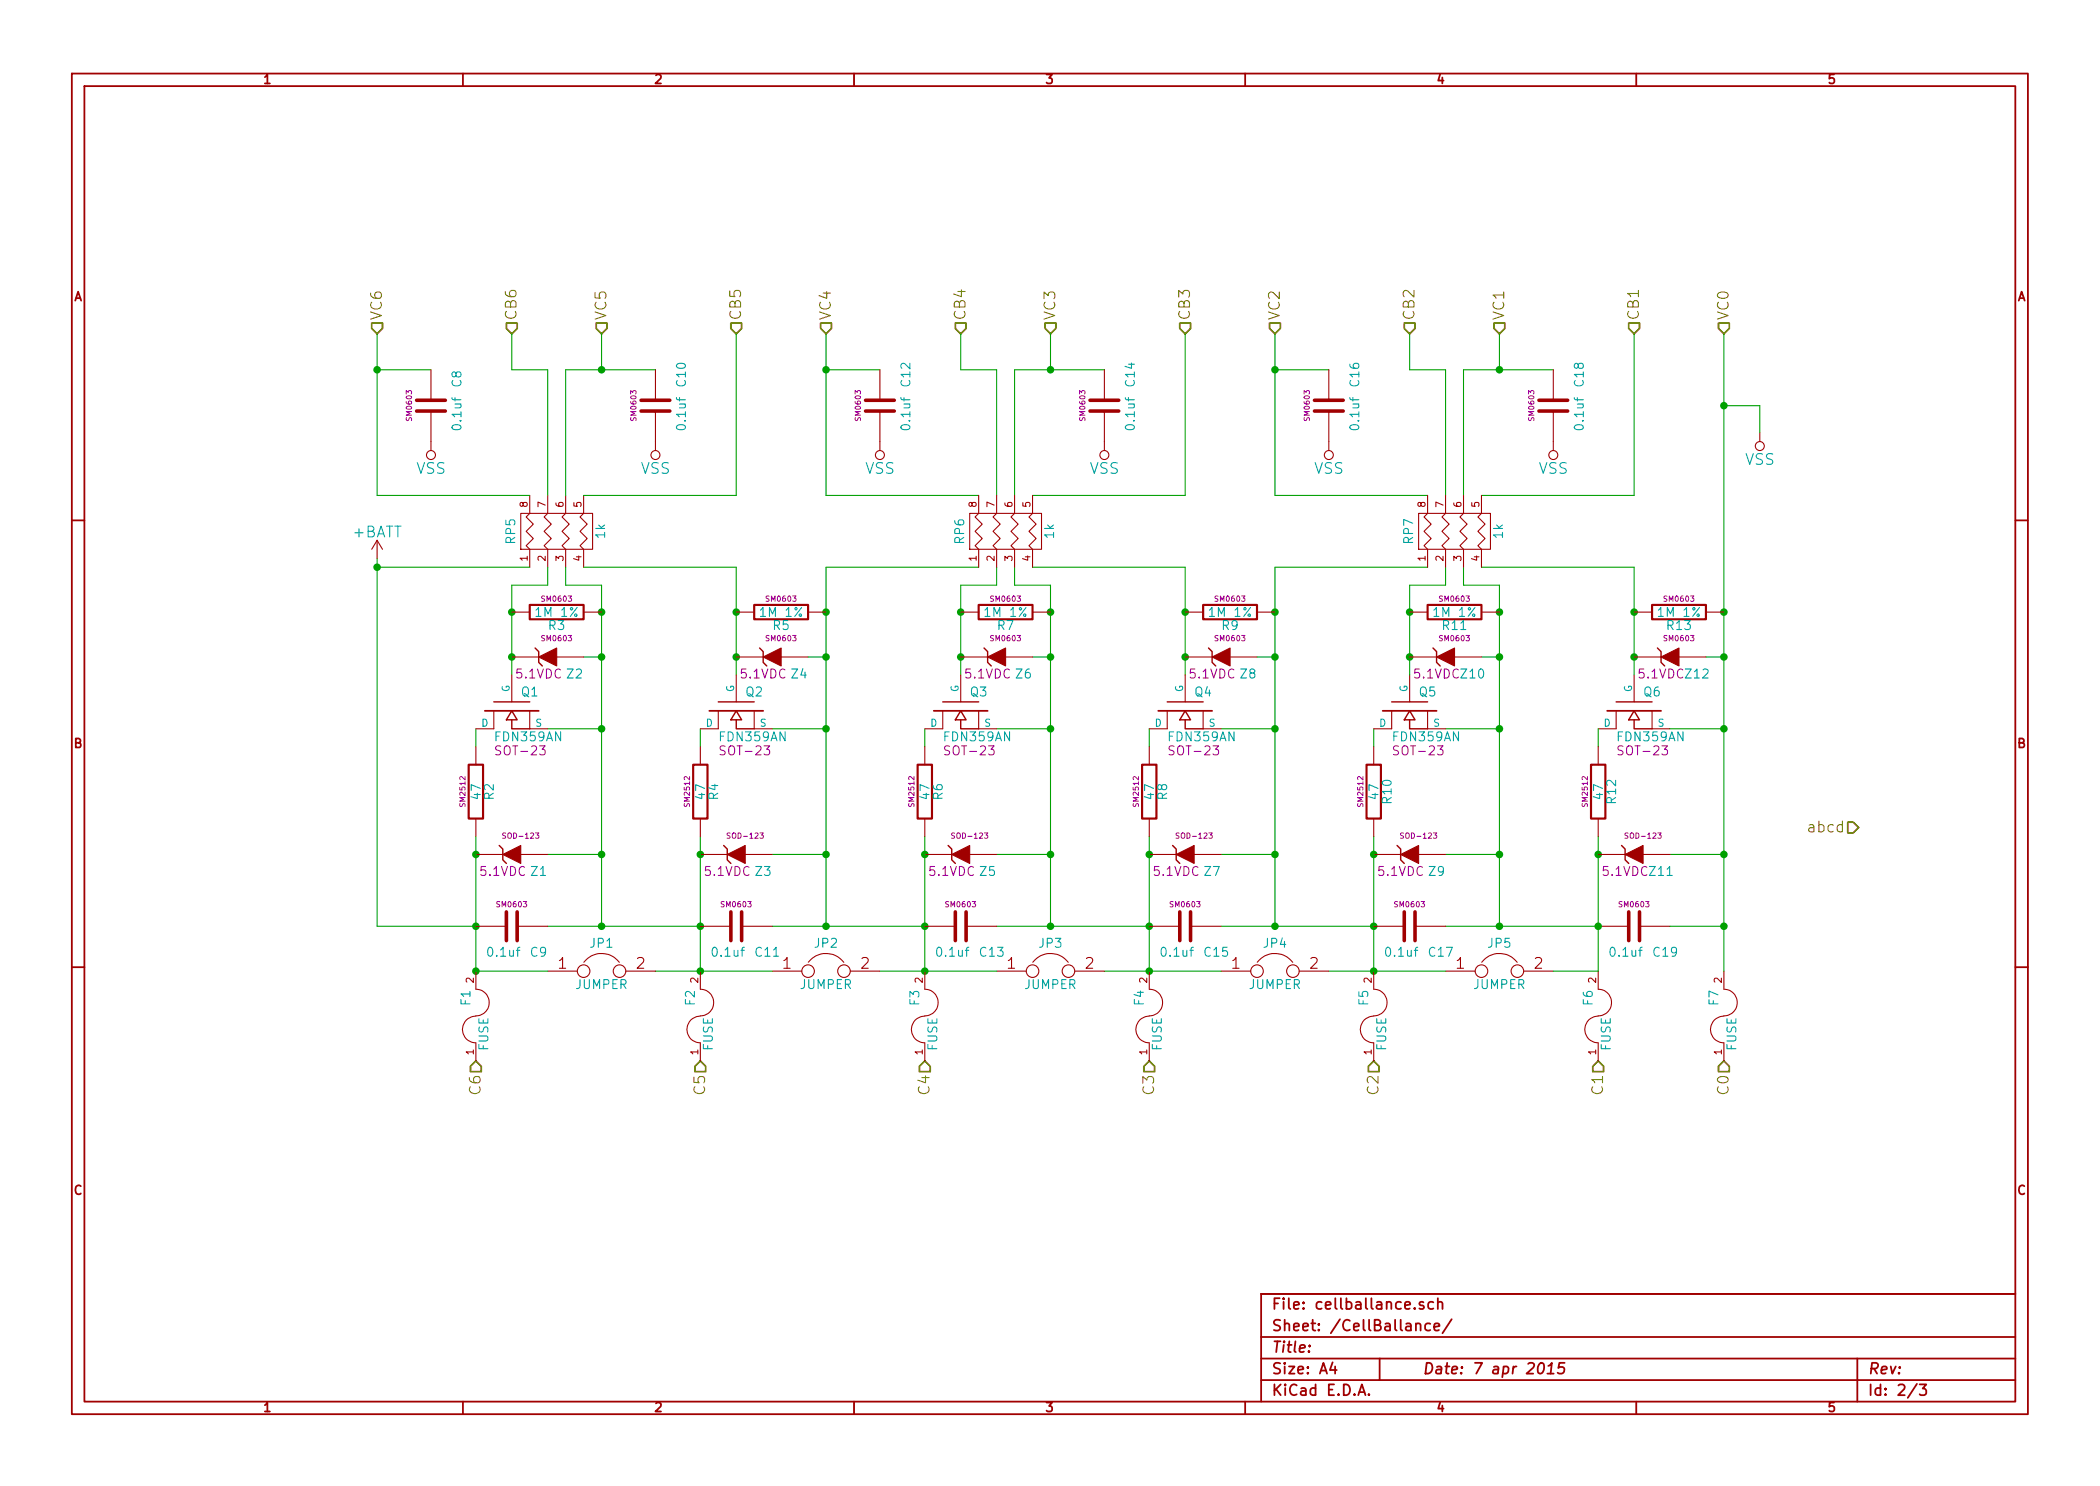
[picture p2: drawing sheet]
EESchema Schematic File Version 2
LIBS:power
LIBS:74xgxx
LIBS:74xx
LIBS:ac-dc
LIBS:actel
LIBS:adc-dac
LIBS:analog_switches
LIBS:atmel
LIBS:audio
LIBS:brooktre
LIBS:cmos4000
LIBS:cmos_ieee
LIBS:conn
LIBS:contrib
LIBS:cypress
LIBS:dc-dc
LIBS:device
LIBS:digital-audio
LIBS:display
LIBS:dsp
LIBS:elec-unifil
LIBS:ftdi
LIBS:gennum
LIBS:graphic
LIBS:hc11
LIBS:intel
LIBS:interface
LIBS:ir
LIBS:linear
LIBS:logo
LIBS:memory
LIBS:microchip
LIBS:microchip_pic10mcu
LIBS:microchip_pic12mcu
LIBS:microchip_pic16mcu
LIBS:microchip_pic18mcu
LIBS:microchip_pic32mcu
LIBS:microcontrollers
LIBS:motor_drivers
LIBS:motorola
LIBS:msp430
LIBS:nordicsemi
LIBS:nxp_armmcu
LIBS:onsemi
LIBS:opto
LIBS:philips
LIBS:powerint
LIBS:pspice
LIBS:references
LIBS:regul
LIBS:relays
LIBS:rfcom
LIBS:sensors
LIBS:silabs
LIBS:siliconi
LIBS:special
LIBS:stm8
LIBS:stm32
LIBS:supertex
LIBS:switches
LIBS:texas
LIBS:transf
LIBS:transistors
LIBS:ttl_ieee
LIBS:valves
LIBS:video
LIBS:xilinx
LIBS:bq76pl536a
LIBS:BMS-cache
EELAYER 27 0
EELAYER END
$Descr A4 11693 8268
encoding utf-8
Sheet 2 3
Title ""
Date "7 apr 2015"
Rev ""
Comp ""
Comment1 ""
Comment2 ""
Comment3 ""
Comment4 ""
$EndDescr
Text HLabel 2100 1850 1    60   Input ~ 0
VC6
Text HLabel 2850 1850 1    60   Input ~ 0
CB6
Text HLabel 3350 1850 1    60   Input ~ 0
VC5
Text HLabel 4100 1850 1    60   Input ~ 0
CB5
Text HLabel 4600 1850 1    60   Input ~ 0
VC4
Text HLabel 5350 1850 1    60   Input ~ 0
CB4
Text HLabel 5850 1850 1    60   Input ~ 0
VC3
Text HLabel 6600 1850 1    60   Input ~ 0
CB3
Text HLabel 7100 1850 1    60   Input ~ 0
VC2
Text HLabel 7850 1850 1    60   Input ~ 0
CB2
Text HLabel 8350 1850 1    60   Input ~ 0
VC1
Text HLabel 9100 1850 1    60   Input ~ 0
CB1
Text HLabel 9600 1850 1    60   Input ~ 0
VC0
Text HLabel 2650 5900 3    60   Input ~ 0
C6
Text HLabel 3900 5900 3    60   Input ~ 0
C5
Text HLabel 5150 5900 3    60   Input ~ 0
C4
Text HLabel 6400 5900 3    60   Input ~ 0
C3
Text HLabel 7650 5900 3    60   Input ~ 0
C2
Text HLabel 8900 5900 3    60   Input ~ 0
C1
$Comp
L MOS_N Q6
U 1 1
P 9100 3950
F 0 "Q6" V 9000 3900 50  0000 R CNN
F 1 "FDN359AN" V 9250 4050 50  0000 R CNN
F 2 "SOT-23" V 9300 4050 50  0000 R TNN
F 3 "" H 9100 3950 60  0000 C CNN
	1    9100 3950
	0    -1   1    0   
$EndComp
$Comp
L C C19
U 1 1
P 9100 5150
F 0 "C19" V 9250 5050 50  0000 R CNN
F 1 "0.1uf" V 9250 5100 50  0000 L CNN
F 2 "SM0603" V 9000 5150 30  0000 C BNN
F 3 "" H 9100 5150 60  0000 C CNN
F 4 "50V" H 9100 5150 60  0001 C CNN "Rating"
	1    9100 5150
	0    -1   1    0   
$EndComp
$Comp
L VSS #PWR14
U 1 1
P 8650 2450
F 0 "#PWR14" H 8650 2300 60  0001 C CNN
F 1 "VSS" H 8650 2600 60  0000 C CNN
F 2 "" H 8650 2450 60  0000 C CNN
F 3 "" H 8650 2450 60  0000 C CNN
	1    8650 2450
	1    0    0    1   
$EndComp
Text HLabel 9600 5900 3    60   Input ~ 0
C0
Wire Wire Line
	9600 3650 9500 3650
Connection ~ 9600 3400
Wire Wire Line
	9600 4050 9300 4050
Connection ~ 9600 3650
Connection ~ 9100 3650
Connection ~ 9100 3400
Wire Wire Line
	8900 4050 8900 4150
Wire Wire Line
	8900 4650 8900 5400
Wire Wire Line
	9600 4750 9300 4750
Connection ~ 9600 4050
Wire Wire Line
	9600 5150 9300 5150
Connection ~ 9600 4750
Connection ~ 8900 4750
Wire Wire Line
	8350 3650 8250 3650
Connection ~ 8350 3400
Wire Wire Line
	8350 4050 8050 4050
Connection ~ 8350 3650
Connection ~ 7850 3650
Connection ~ 7850 3400
Wire Wire Line
	7650 4050 7650 4150
Wire Wire Line
	8350 4750 8050 4750
Connection ~ 8350 4050
Wire Wire Line
	8150 2050 8650 2050
Connection ~ 8350 4750
Connection ~ 7650 4750
Connection ~ 8900 5150
Connection ~ 9600 5150
Wire Wire Line
	7850 1850 7850 2050
Wire Wire Line
	8350 1850 8350 2050
Wire Wire Line
	9100 1850 9100 2750
Wire Wire Line
	8350 3250 8350 5150
$Comp
L FUSE F7
U 1 1
P 9600 5650
F 0 "F7" H 9700 5700 50  0000 C CNN
F 1 "FUSE" H 9500 5600 50  0000 C CNN
F 2 "" H 9600 5650 60  0000 C CNN
F 3 "" H 9600 5650 60  0000 C CNN
	1    9600 5650
	0    -1   -1   0   
$EndComp
$Comp
L FUSE F6
U 1 1
P 8900 5650
F 0 "F6" H 9000 5700 50  0000 C CNN
F 1 "FUSE" H 8800 5600 50  0000 C CNN
F 2 "" H 8900 5650 60  0000 C CNN
F 3 "" H 8900 5650 60  0000 C CNN
	1    8900 5650
	0    -1   -1   0   
$EndComp
$Comp
L JUMPER JP5
U 1 1
P 8350 5400
F 0 "JP5" H 8350 5550 50  0000 C CNN
F 1 "JUMPER" H 8350 5320 50  0000 C CNN
F 2 "" H 8350 5400 60  0000 C CNN
F 3 "" H 8350 5400 60  0000 C CNN
	1    8350 5400
	1    0    0    -1  
$EndComp
$Comp
L ZENER Z11
U 1 1
P 9100 4750
F 0 "Z11" H 8950 4650 50  0000 C CNN
F 1 "ZENER" H 9450 4700 50  0001 C CNN
F 2 "SOD-123" H 9050 4850 30  0000 C CNN
F 3 "" H 9100 4750 60  0000 C CNN
F 4 "5.1VDC" H 9150 4650 50  0000 C CNN "Rating"
	1    9100 4750
	-1   0    0    -1  
$EndComp
$Comp
L C C18
U 1 1
P 8650 2250
F 0 "C18" V 8800 2150 50  0000 R CNN
F 1 "0.1uf" V 8800 2200 50  0000 L CNN
F 2 "SM0603" V 8550 2250 30  0000 C BNN
F 3 "" H 8650 2250 60  0000 C CNN
F 4 "50V" H 8650 2250 60  0001 C CNN "Rating"
	1    8650 2250
	1    0    0    1   
$EndComp
$Comp
L MOS_N Q5
U 1 1
P 7850 3950
F 0 "Q5" V 7750 3900 50  0000 R CNN
F 1 "FDN359AN" V 8000 4050 50  0000 R CNN
F 2 "SOT-23" V 8050 4050 50  0000 R TNN
F 3 "" H 7850 3950 60  0000 C CNN
	1    7850 3950
	0    -1   1    0   
$EndComp
$Comp
L ZENER Z9
U 1 1
P 7850 4750
F 0 "Z9" H 7700 4650 50  0000 C CNN
F 1 "ZENER" H 8200 4700 50  0001 C CNN
F 2 "SOD-123" H 7800 4850 30  0000 C CNN
F 3 "" H 7850 4750 60  0000 C CNN
F 4 "5.1VDC" H 7900 4650 50  0000 C CNN "Rating"
	1    7850 4750
	-1   0    0    -1  
$EndComp
Connection ~ 7650 5150
Connection ~ 7650 5400
Wire Wire Line
	8050 5150 8900 5150
$Comp
L FUSE F5
U 1 1
P 7650 5650
F 0 "F5" H 7750 5700 50  0000 C CNN
F 1 "FUSE" H 7550 5600 50  0000 C CNN
F 2 "" H 7650 5650 60  0000 C CNN
F 3 "" H 7650 5650 60  0000 C CNN
	1    7650 5650
	0    -1   -1   0   
$EndComp
Wire Wire Line
	7650 4650 7650 5400
Connection ~ 8350 5150
$Comp
L VSS #PWR13
U 1 1
P 7400 2450
F 0 "#PWR13" H 7400 2300 60  0001 C CNN
F 1 "VSS" H 7400 2600 60  0000 C CNN
F 2 "" H 7400 2450 60  0000 C CNN
F 3 "" H 7400 2450 60  0000 C CNN
	1    7400 2450
	1    0    0    1   
$EndComp
Wire Wire Line
	6600 3150 6600 3750
Wire Wire Line
	7100 3650 7000 3650
Connection ~ 7100 3400
Wire Wire Line
	7100 4050 6800 4050
Connection ~ 7100 3650
Connection ~ 6600 3650
Connection ~ 6600 3400
Wire Wire Line
	6400 4050 6400 4150
Wire Wire Line
	7100 4750 6800 4750
Connection ~ 7100 4050
Wire Wire Line
	7100 2050 7400 2050
Connection ~ 7100 4750
Connection ~ 6400 4750
Wire Wire Line
	6600 1850 6600 2750
Wire Wire Line
	7100 1850 7100 2750
Wire Wire Line
	7100 3150 7100 5150
$Comp
L MOS_N Q4
U 1 1
P 6600 3950
F 0 "Q4" V 6500 3900 50  0000 R CNN
F 1 "FDN359AN" V 6750 4050 50  0000 R CNN
F 2 "SOT-23" V 6800 4050 50  0000 R TNN
F 3 "" H 6600 3950 60  0000 C CNN
	1    6600 3950
	0    -1   1    0   
$EndComp
$Comp
L ZENER Z7
U 1 1
P 6600 4750
F 0 "Z7" H 6450 4650 50  0000 C CNN
F 1 "ZENER" H 6950 4700 50  0001 C CNN
F 2 "SOD-123" H 6550 4850 30  0000 C CNN
F 3 "" H 6600 4750 60  0000 C CNN
F 4 "5.1VDC" H 6650 4650 50  0000 C CNN "Rating"
	1    6600 4750
	-1   0    0    -1  
$EndComp
Connection ~ 6400 5150
Connection ~ 6400 5400
Wire Wire Line
	6800 5150 7650 5150
$Comp
L FUSE F4
U 1 1
P 6400 5650
F 0 "F4" H 6500 5700 50  0000 C CNN
F 1 "FUSE" H 6300 5600 50  0000 C CNN
F 2 "" H 6400 5650 60  0000 C CNN
F 3 "" H 6400 5650 60  0000 C CNN
	1    6400 5650
	0    -1   -1   0   
$EndComp
Wire Wire Line
	6400 4650 6400 5400
Connection ~ 7100 5150
$Comp
L VSS #PWR12
U 1 1
P 6150 2450
F 0 "#PWR12" H 6150 2300 60  0001 C CNN
F 1 "VSS" H 6150 2600 60  0000 C CNN
F 2 "" H 6150 2450 60  0000 C CNN
F 3 "" H 6150 2450 60  0000 C CNN
	1    6150 2450
	1    0    0    1   
$EndComp
Wire Wire Line
	5350 3250 5350 3750
Wire Wire Line
	5850 3650 5750 3650
Connection ~ 5850 3400
Wire Wire Line
	5850 4050 5550 4050
Connection ~ 5850 3650
Connection ~ 5350 3650
Connection ~ 5350 3400
Wire Wire Line
	5150 4050 5150 4150
Wire Wire Line
	5850 4750 5550 4750
Connection ~ 5850 4050
Wire Wire Line
	5650 2050 6150 2050
Connection ~ 5850 4750
Connection ~ 5150 4750
Wire Wire Line
	5350 1850 5350 2050
Wire Wire Line
	5850 1850 5850 2050
Wire Wire Line
	5850 3250 5850 5150
$Comp
L MOS_N Q3
U 1 1
P 5350 3950
F 0 "Q3" V 5250 3900 50  0000 R CNN
F 1 "FDN359AN" V 5500 4050 50  0000 R CNN
F 2 "SOT-23" V 5550 4050 50  0000 R TNN
F 3 "" H 5350 3950 60  0000 C CNN
	1    5350 3950
	0    -1   1    0   
$EndComp
$Comp
L ZENER Z5
U 1 1
P 5350 4750
F 0 "Z5" H 5200 4650 50  0000 C CNN
F 1 "ZENER" H 5700 4700 50  0001 C CNN
F 2 "SOD-123" H 5300 4850 30  0000 C CNN
F 3 "" H 5350 4750 60  0000 C CNN
F 4 "5.1VDC" H 5400 4650 50  0000 C CNN "Rating"
	1    5350 4750
	-1   0    0    -1  
$EndComp
Connection ~ 5150 5150
Connection ~ 5150 5400
Wire Wire Line
	5550 5150 6400 5150
$Comp
L FUSE F3
U 1 1
P 5150 5650
F 0 "F3" H 5250 5700 50  0000 C CNN
F 1 "FUSE" H 5050 5600 50  0000 C CNN
F 2 "" H 5150 5650 60  0000 C CNN
F 3 "" H 5150 5650 60  0000 C CNN
	1    5150 5650
	0    -1   -1   0   
$EndComp
Wire Wire Line
	5150 4650 5150 5400
Connection ~ 5850 5150
$Comp
L VSS #PWR11
U 1 1
P 4900 2450
F 0 "#PWR11" H 4900 2300 60  0001 C CNN
F 1 "VSS" H 4900 2600 60  0000 C CNN
F 2 "" H 4900 2450 60  0000 C CNN
F 3 "" H 4900 2450 60  0000 C CNN
	1    4900 2450
	1    0    0    1   
$EndComp
Wire Wire Line
	4100 3150 4100 3750
Wire Wire Line
	4600 3650 4500 3650
Connection ~ 4600 3400
Wire Wire Line
	4600 4050 4300 4050
Connection ~ 4600 3650
Connection ~ 4100 3650
Connection ~ 4100 3400
Wire Wire Line
	3900 4050 3900 4150
Wire Wire Line
	4600 4750 4300 4750
Connection ~ 4600 4050
Wire Wire Line
	4600 2050 4900 2050
Connection ~ 4600 4750
Connection ~ 3900 4750
Wire Wire Line
	4100 1850 4100 2750
Wire Wire Line
	4600 1850 4600 2750
Wire Wire Line
	4600 3150 4600 5150
$Comp
L MOS_N Q2
U 1 1
P 4100 3950
F 0 "Q2" V 4000 3900 50  0000 R CNN
F 1 "FDN359AN" V 4250 4050 50  0000 R CNN
F 2 "SOT-23" V 4300 4050 50  0000 R TNN
F 3 "" H 4100 3950 60  0000 C CNN
	1    4100 3950
	0    -1   1    0   
$EndComp
$Comp
L ZENER Z3
U 1 1
P 4100 4750
F 0 "Z3" H 3950 4650 50  0000 C CNN
F 1 "ZENER" H 4450 4700 50  0001 C CNN
F 2 "SOD-123" H 4050 4850 30  0000 C CNN
F 3 "" H 4100 4750 60  0000 C CNN
F 4 "5.1VDC" H 4150 4650 50  0000 C CNN "Rating"
	1    4100 4750
	-1   0    0    -1  
$EndComp
Connection ~ 3900 5150
Connection ~ 3900 5400
Wire Wire Line
	4300 5150 5150 5150
$Comp
L FUSE F2
U 1 1
P 3900 5650
F 0 "F2" H 4000 5700 50  0000 C CNN
F 1 "FUSE" H 3800 5600 50  0000 C CNN
F 2 "" H 3900 5650 60  0000 C CNN
F 3 "" H 3900 5650 60  0000 C CNN
	1    3900 5650
	0    -1   -1   0   
$EndComp
Wire Wire Line
	3900 4650 3900 5400
Connection ~ 4600 5150
$Comp
L VSS #PWR10
U 1 1
P 3650 2450
F 0 "#PWR10" H 3650 2300 60  0001 C CNN
F 1 "VSS" H 3650 2600 60  0000 C CNN
F 2 "" H 3650 2450 60  0000 C CNN
F 3 "" H 3650 2450 60  0000 C CNN
	1    3650 2450
	1    0    0    1   
$EndComp
Wire Wire Line
	2850 3250 2850 3750
Wire Wire Line
	3350 3650 3250 3650
Connection ~ 3350 3400
Wire Wire Line
	3350 4050 3050 4050
Connection ~ 3350 3650
Connection ~ 2850 3650
Connection ~ 2850 3400
Wire Wire Line
	2650 4050 2650 4150
Wire Wire Line
	3350 4750 3050 4750
Connection ~ 3350 4050
Wire Wire Line
	3150 2050 3650 2050
Connection ~ 3350 4750
Connection ~ 2650 4750
Wire Wire Line
	2850 1850 2850 2050
Wire Wire Line
	3350 1850 3350 2050
Wire Wire Line
	3350 3250 3350 5150
$Comp
L R R3
U 1 1
P 3100 3400
F 0 "R3" V 3180 3400 50  0000 C CNN
F 1 "1M 1%" V 3107 3401 50  0000 C CNN
F 2 "SM0603" V 3030 3400 30  0000 C CNN
F 3 "" H 3100 3400 30  0000 C CNN
	1    3100 3400
	0    -1   1    0   
$EndComp
$Comp
L ZENER Z2
U 1 1
P 3050 3650
F 0 "Z2" H 2900 3550 50  0000 C CNN
F 1 "ZENER" H 3400 3600 50  0001 C CNN
F 2 "SM0603" H 3000 3750 30  0000 C CNN
F 3 "" H 3050 3650 60  0000 C CNN
F 4 "5.1VDC" H 3100 3550 50  0000 C CNN "Rating"
	1    3050 3650
	-1   0    0    -1  
$EndComp
$Comp
L MOS_N Q1
U 1 1
P 2850 3950
F 0 "Q1" V 2750 3900 50  0000 R CNN
F 1 "FDN359AN" V 3000 4050 50  0000 R CNN
F 2 "SOT-23" V 3050 4050 50  0000 R TNN
F 3 "" H 2850 3950 60  0000 C CNN
	1    2850 3950
	0    -1   1    0   
$EndComp
$Comp
L R R2
U 1 1
P 2650 4400
F 0 "R2" V 2730 4400 50  0000 C CNN
F 1 "47" V 2657 4401 50  0000 C CNN
F 2 "SM2512" V 2580 4400 30  0000 C CNN
F 3 "" H 2650 4400 30  0000 C CNN
	1    2650 4400
	1    0    0    1   
$EndComp
$Comp
L ZENER Z1
U 1 1
P 2850 4750
F 0 "Z1" H 2700 4650 50  0000 C CNN
F 1 "ZENER" H 3200 4700 50  0001 C CNN
F 2 "SOD-123" H 2800 4850 30  0000 C CNN
F 3 "" H 2850 4750 60  0000 C CNN
F 4 "5.1VDC" H 2900 4650 50  0000 C CNN "Rating"
	1    2850 4750
	-1   0    0    -1  
$EndComp
Connection ~ 2650 5150
Connection ~ 2650 5400
Wire Wire Line
	3050 5150 3900 5150
$Comp
L FUSE F1
U 1 1
P 2650 5650
F 0 "F1" H 2750 5700 50  0000 C CNN
F 1 "FUSE" H 2550 5600 50  0000 C CNN
F 2 "" H 2650 5650 60  0000 C CNN
F 3 "" H 2650 5650 60  0000 C CNN
	1    2650 5650
	0    -1   -1   0   
$EndComp
Wire Wire Line
	2650 4650 2650 5400
Connection ~ 3350 5150
$Comp
L VSS #PWR9
U 1 1
P 2400 2450
F 0 "#PWR9" H 2400 2300 60  0001 C CNN
F 1 "VSS" H 2400 2600 60  0000 C CNN
F 2 "" H 2400 2450 60  0000 C CNN
F 3 "" H 2400 2450 60  0000 C CNN
	1    2400 2450
	1    0    0    1   
$EndComp
Wire Wire Line
	2100 2050 2400 2050
Wire Wire Line
	2100 1850 2100 2750
Wire Wire Line
	2100 3100 2100 5150
Wire Wire Line
	2100 5150 2650 5150
Wire Wire Line
	8900 5400 8650 5400
Wire Wire Line
	7400 5400 8050 5400
$Comp
L JUMPER JP4
U 1 1
P 7100 5400
F 0 "JP4" H 7100 5550 50  0000 C CNN
F 1 "JUMPER" H 7100 5320 50  0000 C CNN
F 2 "" H 7100 5400 60  0000 C CNN
F 3 "" H 7100 5400 60  0000 C CNN
	1    7100 5400
	1    0    0    -1  
$EndComp
Wire Wire Line
	6150 5400 6800 5400
$Comp
L JUMPER JP3
U 1 1
P 5850 5400
F 0 "JP3" H 5850 5550 50  0000 C CNN
F 1 "JUMPER" H 5850 5320 50  0000 C CNN
F 2 "" H 5850 5400 60  0000 C CNN
F 3 "" H 5850 5400 60  0000 C CNN
	1    5850 5400
	1    0    0    -1  
$EndComp
Wire Wire Line
	4900 5400 5550 5400
$Comp
L JUMPER JP2
U 1 1
P 4600 5400
F 0 "JP2" H 4600 5550 50  0000 C CNN
F 1 "JUMPER" H 4600 5320 50  0000 C CNN
F 2 "" H 4600 5400 60  0000 C CNN
F 3 "" H 4600 5400 60  0000 C CNN
	1    4600 5400
	1    0    0    -1  
$EndComp
Wire Wire Line
	3650 5400 4300 5400
$Comp
L JUMPER JP1
U 1 1
P 3350 5400
F 0 "JP1" H 3350 5550 50  0000 C CNN
F 1 "JUMPER" H 3350 5320 50  0000 C CNN
F 2 "" H 3350 5400 60  0000 C CNN
F 3 "" H 3350 5400 60  0000 C CNN
	1    3350 5400
	1    0    0    -1  
$EndComp
Wire Wire Line
	2650 5400 3050 5400
Wire Wire Line
	9600 1850 9600 5400
Wire Wire Line
	9100 3150 9100 3750
Wire Wire Line
	7850 3250 7850 3750
Wire Wire Line
	7850 3250 8050 3250
Wire Wire Line
	8050 3250 8050 3150
Wire Wire Line
	8350 3250 8150 3250
Wire Wire Line
	8150 3250 8150 3150
Wire Wire Line
	8250 3150 9100 3150
Wire Wire Line
	9100 2750 8250 2750
Wire Wire Line
	7100 3150 7950 3150
Wire Wire Line
	8150 2750 8150 2050
Connection ~ 8350 2050
Wire Wire Line
	8050 2750 8050 2050
Wire Wire Line
	8050 2050 7850 2050
Wire Wire Line
	7100 2750 7950 2750
Connection ~ 7100 2050
Wire Wire Line
	6600 3150 5750 3150
Wire Wire Line
	6600 2750 5750 2750
Wire Wire Line
	5850 3250 5650 3250
Wire Wire Line
	5650 3250 5650 3150
Wire Wire Line
	5550 3150 5550 3250
Wire Wire Line
	5550 3250 5350 3250
Wire Wire Line
	5450 3150 4600 3150
Wire Wire Line
	5650 2750 5650 2050
Connection ~ 5850 2050
Wire Wire Line
	5550 2750 5550 2050
Wire Wire Line
	5550 2050 5350 2050
Wire Wire Line
	4600 2750 5450 2750
Connection ~ 4600 2050
$Comp
L R_PACK4 RP5
U 1 1
P 3300 2950
F 0 "RP5" H 3300 3400 50  0000 C CNN
F 1 "1k" H 3300 2900 50  0000 C CNN
F 2 "" H 3300 2950 60  0000 C CNN
F 3 "" H 3300 2950 60  0000 C CNN
	1    3300 2950
	0    -1   -1   0   
$EndComp
Wire Wire Line
	4100 3150 3250 3150
Wire Wire Line
	4100 2750 3250 2750
Wire Wire Line
	3150 2750 3150 2050
Connection ~ 3350 2050
Wire Wire Line
	3050 2750 3050 2050
Wire Wire Line
	3050 2050 2850 2050
Wire Wire Line
	3150 3150 3150 3250
Wire Wire Line
	3150 3250 3350 3250
Wire Wire Line
	2850 3250 3050 3250
Wire Wire Line
	3050 3250 3050 3150
Wire Wire Line
	2950 3150 2100 3150
Wire Wire Line
	2100 2750 2950 2750
Connection ~ 2100 2050
$Comp
L ZENER Z4
U 1 1
P 4300 3650
F 0 "Z4" H 4150 3550 50  0000 C CNN
F 1 "ZENER" H 4650 3600 50  0001 C CNN
F 2 "SM0603" H 4250 3750 30  0000 C CNN
F 3 "" H 4300 3650 60  0000 C CNN
F 4 "5.1VDC" H 4350 3550 50  0000 C CNN "Rating"
	1    4300 3650
	-1   0    0    -1  
$EndComp
$Comp
L ZENER Z6
U 1 1
P 5550 3650
F 0 "Z6" H 5400 3550 50  0000 C CNN
F 1 "ZENER" H 5900 3600 50  0001 C CNN
F 2 "SM0603" H 5500 3750 30  0000 C CNN
F 3 "" H 5550 3650 60  0000 C CNN
F 4 "5.1VDC" H 5600 3550 50  0000 C CNN "Rating"
	1    5550 3650
	-1   0    0    -1  
$EndComp
$Comp
L ZENER Z8
U 1 1
P 6800 3650
F 0 "Z8" H 6650 3550 50  0000 C CNN
F 1 "ZENER" H 7150 3600 50  0001 C CNN
F 2 "SM0603" H 6750 3750 30  0000 C CNN
F 3 "" H 6800 3650 60  0000 C CNN
F 4 "5.1VDC" H 6850 3550 50  0000 C CNN "Rating"
	1    6800 3650
	-1   0    0    -1  
$EndComp
$Comp
L ZENER Z10
U 1 1
P 8050 3650
F 0 "Z10" H 7900 3550 50  0000 C CNN
F 1 "ZENER" H 8400 3600 50  0001 C CNN
F 2 "SM0603" H 8000 3750 30  0000 C CNN
F 3 "" H 8050 3650 60  0000 C CNN
F 4 "5.1VDC" H 8100 3550 50  0000 C CNN "Rating"
	1    8050 3650
	-1   0    0    -1  
$EndComp
$Comp
L ZENER Z12
U 1 1
P 9300 3650
F 0 "Z12" H 9150 3550 50  0000 C CNN
F 1 "ZENER" H 9650 3600 50  0001 C CNN
F 2 "SM0603" H 9250 3750 30  0000 C CNN
F 3 "" H 9300 3650 60  0000 C CNN
F 4 "5.1VDC" H 9350 3550 50  0000 C CNN "Rating"
	1    9300 3650
	-1   0    0    -1  
$EndComp
$Comp
L R_PACK4 RP6
U 1 1
P 5800 2950
F 0 "RP6" H 5800 3400 50  0000 C CNN
F 1 "1k" H 5800 2900 50  0000 C CNN
F 2 "" H 5800 2950 60  0000 C CNN
F 3 "" H 5800 2950 60  0000 C CNN
	1    5800 2950
	0    -1   -1   0   
$EndComp
$Comp
L R_PACK4 RP7
U 1 1
P 8300 2950
F 0 "RP7" H 8300 3400 50  0000 C CNN
F 1 "1k" H 8300 2900 50  0000 C CNN
F 2 "" H 8300 2950 60  0000 C CNN
F 3 "" H 8300 2950 60  0000 C CNN
	1    8300 2950
	0    -1   -1   0   
$EndComp
$Comp
L R R5
U 1 1
P 4350 3400
F 0 "R5" V 4430 3400 50  0000 C CNN
F 1 "1M 1%" V 4357 3401 50  0000 C CNN
F 2 "SM0603" V 4280 3400 30  0000 C CNN
F 3 "" H 4350 3400 30  0000 C CNN
	1    4350 3400
	0    -1   1    0   
$EndComp
$Comp
L R R7
U 1 1
P 5600 3400
F 0 "R7" V 5680 3400 50  0000 C CNN
F 1 "1M 1%" V 5607 3401 50  0000 C CNN
F 2 "SM0603" V 5530 3400 30  0000 C CNN
F 3 "" H 5600 3400 30  0000 C CNN
	1    5600 3400
	0    -1   1    0   
$EndComp
$Comp
L R R9
U 1 1
P 6850 3400
F 0 "R9" V 6930 3400 50  0000 C CNN
F 1 "1M 1%" V 6857 3401 50  0000 C CNN
F 2 "SM0603" V 6780 3400 30  0000 C CNN
F 3 "" H 6850 3400 30  0000 C CNN
	1    6850 3400
	0    -1   1    0   
$EndComp
$Comp
L R R11
U 1 1
P 8100 3400
F 0 "R11" V 8180 3400 50  0000 C CNN
F 1 "1M 1%" V 8107 3401 50  0000 C CNN
F 2 "SM0603" V 8030 3400 30  0000 C CNN
F 3 "" H 8100 3400 30  0000 C CNN
	1    8100 3400
	0    -1   1    0   
$EndComp
$Comp
L R R13
U 1 1
P 9350 3400
F 0 "R13" V 9430 3400 50  0000 C CNN
F 1 "1M 1%" V 9357 3401 50  0000 C CNN
F 2 "SM0603" V 9280 3400 30  0000 C CNN
F 3 "" H 9350 3400 30  0000 C CNN
	1    9350 3400
	0    -1   1    0   
$EndComp
$Comp
L C C16
U 1 1
P 7400 2250
F 0 "C16" V 7550 2150 50  0000 R CNN
F 1 "0.1uf" V 7550 2200 50  0000 L CNN
F 2 "SM0603" V 7300 2250 30  0000 C BNN
F 3 "" H 7400 2250 60  0000 C CNN
F 4 "50V" H 7400 2250 60  0001 C CNN "Rating"
	1    7400 2250
	1    0    0    1   
$EndComp
$Comp
L C C14
U 1 1
P 6150 2250
F 0 "C14" V 6300 2150 50  0000 R CNN
F 1 "0.1uf" V 6300 2200 50  0000 L CNN
F 2 "SM0603" V 6050 2250 30  0000 C BNN
F 3 "" H 6150 2250 60  0000 C CNN
F 4 "50V" H 6150 2250 60  0001 C CNN "Rating"
	1    6150 2250
	1    0    0    1   
$EndComp
$Comp
L C C12
U 1 1
P 4900 2250
F 0 "C12" V 5050 2150 50  0000 R CNN
F 1 "0.1uf" V 5050 2200 50  0000 L CNN
F 2 "SM0603" V 4800 2250 30  0000 C BNN
F 3 "" H 4900 2250 60  0000 C CNN
F 4 "50V" H 4900 2250 60  0001 C CNN "Rating"
	1    4900 2250
	1    0    0    1   
$EndComp
$Comp
L C C10
U 1 1
P 3650 2250
F 0 "C10" V 3800 2150 50  0000 R CNN
F 1 "0.1uf" V 3800 2200 50  0000 L CNN
F 2 "SM0603" V 3550 2250 30  0000 C BNN
F 3 "" H 3650 2250 60  0000 C CNN
F 4 "50V" H 3650 2250 60  0001 C CNN "Rating"
	1    3650 2250
	1    0    0    1   
$EndComp
$Comp
L C C8
U 1 1
P 2400 2250
F 0 "C8" V 2550 2150 50  0000 R CNN
F 1 "0.1uf" V 2550 2200 50  0000 L CNN
F 2 "SM0603" V 2300 2250 30  0000 C BNN
F 3 "" H 2400 2250 60  0000 C CNN
F 4 "50V" H 2400 2250 60  0001 C CNN "Rating"
	1    2400 2250
	1    0    0    1   
$EndComp
$Comp
L R R4
U 1 1
P 3900 4400
F 0 "R4" V 3980 4400 50  0000 C CNN
F 1 "47" V 3907 4401 50  0000 C CNN
F 2 "SM2512" V 3830 4400 30  0000 C CNN
F 3 "" H 3900 4400 30  0000 C CNN
	1    3900 4400
	1    0    0    1   
$EndComp
$Comp
L R R6
U 1 1
P 5150 4400
F 0 "R6" V 5230 4400 50  0000 C CNN
F 1 "47" V 5157 4401 50  0000 C CNN
F 2 "SM2512" V 5080 4400 30  0000 C CNN
F 3 "" H 5150 4400 30  0000 C CNN
	1    5150 4400
	1    0    0    1   
$EndComp
$Comp
L R R8
U 1 1
P 6400 4400
F 0 "R8" V 6480 4400 50  0000 C CNN
F 1 "47" V 6407 4401 50  0000 C CNN
F 2 "SM2512" V 6330 4400 30  0000 C CNN
F 3 "" H 6400 4400 30  0000 C CNN
	1    6400 4400
	1    0    0    1   
$EndComp
$Comp
L R R10
U 1 1
P 7650 4400
F 0 "R10" V 7730 4400 50  0000 C CNN
F 1 "47" V 7657 4401 50  0000 C CNN
F 2 "SM2512" V 7580 4400 30  0000 C CNN
F 3 "" H 7650 4400 30  0000 C CNN
	1    7650 4400
	1    0    0    1   
$EndComp
$Comp
L R R12
U 1 1
P 8900 4400
F 0 "R12" V 8980 4400 50  0000 C CNN
F 1 "47" V 8907 4401 50  0000 C CNN
F 2 "SM2512" V 8830 4400 30  0000 C CNN
F 3 "" H 8900 4400 30  0000 C CNN
	1    8900 4400
	1    0    0    1   
$EndComp
$Comp
L C C17
U 1 1
P 7850 5150
F 0 "C17" V 8000 5050 50  0000 R CNN
F 1 "0.1uf" V 8000 5100 50  0000 L CNN
F 2 "SM0603" V 7750 5150 30  0000 C BNN
F 3 "" H 7850 5150 60  0000 C CNN
F 4 "50V" H 7850 5150 60  0001 C CNN "Rating"
	1    7850 5150
	0    -1   1    0   
$EndComp
$Comp
L C C15
U 1 1
P 6600 5150
F 0 "C15" V 6750 5050 50  0000 R CNN
F 1 "0.1uf" V 6750 5100 50  0000 L CNN
F 2 "SM0603" V 6500 5150 30  0000 C BNN
F 3 "" H 6600 5150 60  0000 C CNN
F 4 "50V" H 6600 5150 60  0001 C CNN "Rating"
	1    6600 5150
	0    -1   1    0   
$EndComp
$Comp
L C C13
U 1 1
P 5350 5150
F 0 "C13" V 5500 5050 50  0000 R CNN
F 1 "0.1uf" V 5500 5100 50  0000 L CNN
F 2 "SM0603" V 5250 5150 30  0000 C BNN
F 3 "" H 5350 5150 60  0000 C CNN
F 4 "50V" H 5350 5150 60  0001 C CNN "Rating"
	1    5350 5150
	0    -1   1    0   
$EndComp
$Comp
L C C11
U 1 1
P 4100 5150
F 0 "C11" V 4250 5050 50  0000 R CNN
F 1 "0.1uf" V 4250 5100 50  0000 L CNN
F 2 "SM0603" V 4000 5150 30  0000 C BNN
F 3 "" H 4100 5150 60  0000 C CNN
F 4 "50V" H 4100 5150 60  0001 C CNN "Rating"
	1    4100 5150
	0    -1   1    0   
$EndComp
$Comp
L C C9
U 1 1
P 2850 5150
F 0 "C9" V 3000 5050 50  0000 R CNN
F 1 "0.1uf" V 3000 5100 50  0000 L CNN
F 2 "SM0603" V 2750 5150 30  0000 C BNN
F 3 "" H 2850 5150 60  0000 C CNN
F 4 "50V" H 2850 5150 60  0001 C CNN "Rating"
	1    2850 5150
	0    -1   1    0   
$EndComp
$Comp
L VSS #PWR15
U 1 1
P 9800 2400
F 0 "#PWR15" H 9800 2250 60  0001 C CNN
F 1 "VSS" H 9800 2550 60  0000 C CNN
F 2 "" H 9800 2400 60  0000 C CNN
F 3 "" H 9800 2400 60  0000 C CNN
	1    9800 2400
	1    0    0    1   
$EndComp
Wire Wire Line
	9800 2400 9800 2250
Wire Wire Line
	9800 2250 9600 2250
Connection ~ 9600 2250
$Comp
L +BATT #PWR8
U 1 1
P 2100 3100
F 0 "#PWR8" H 2100 2950 60  0001 C CNN
F 1 "+BATT" H 2100 3240 60  0000 C CNN
F 2 "" H 2100 3100 60  0000 C CNN
F 3 "" H 2100 3100 60  0000 C CNN
	1    2100 3100
	1    0    0    -1  
$EndComp
Connection ~ 2100 3150
Text HLabel 10350 4600 0    60   Input ~ 0
abcd
$EndSCHEMATC
